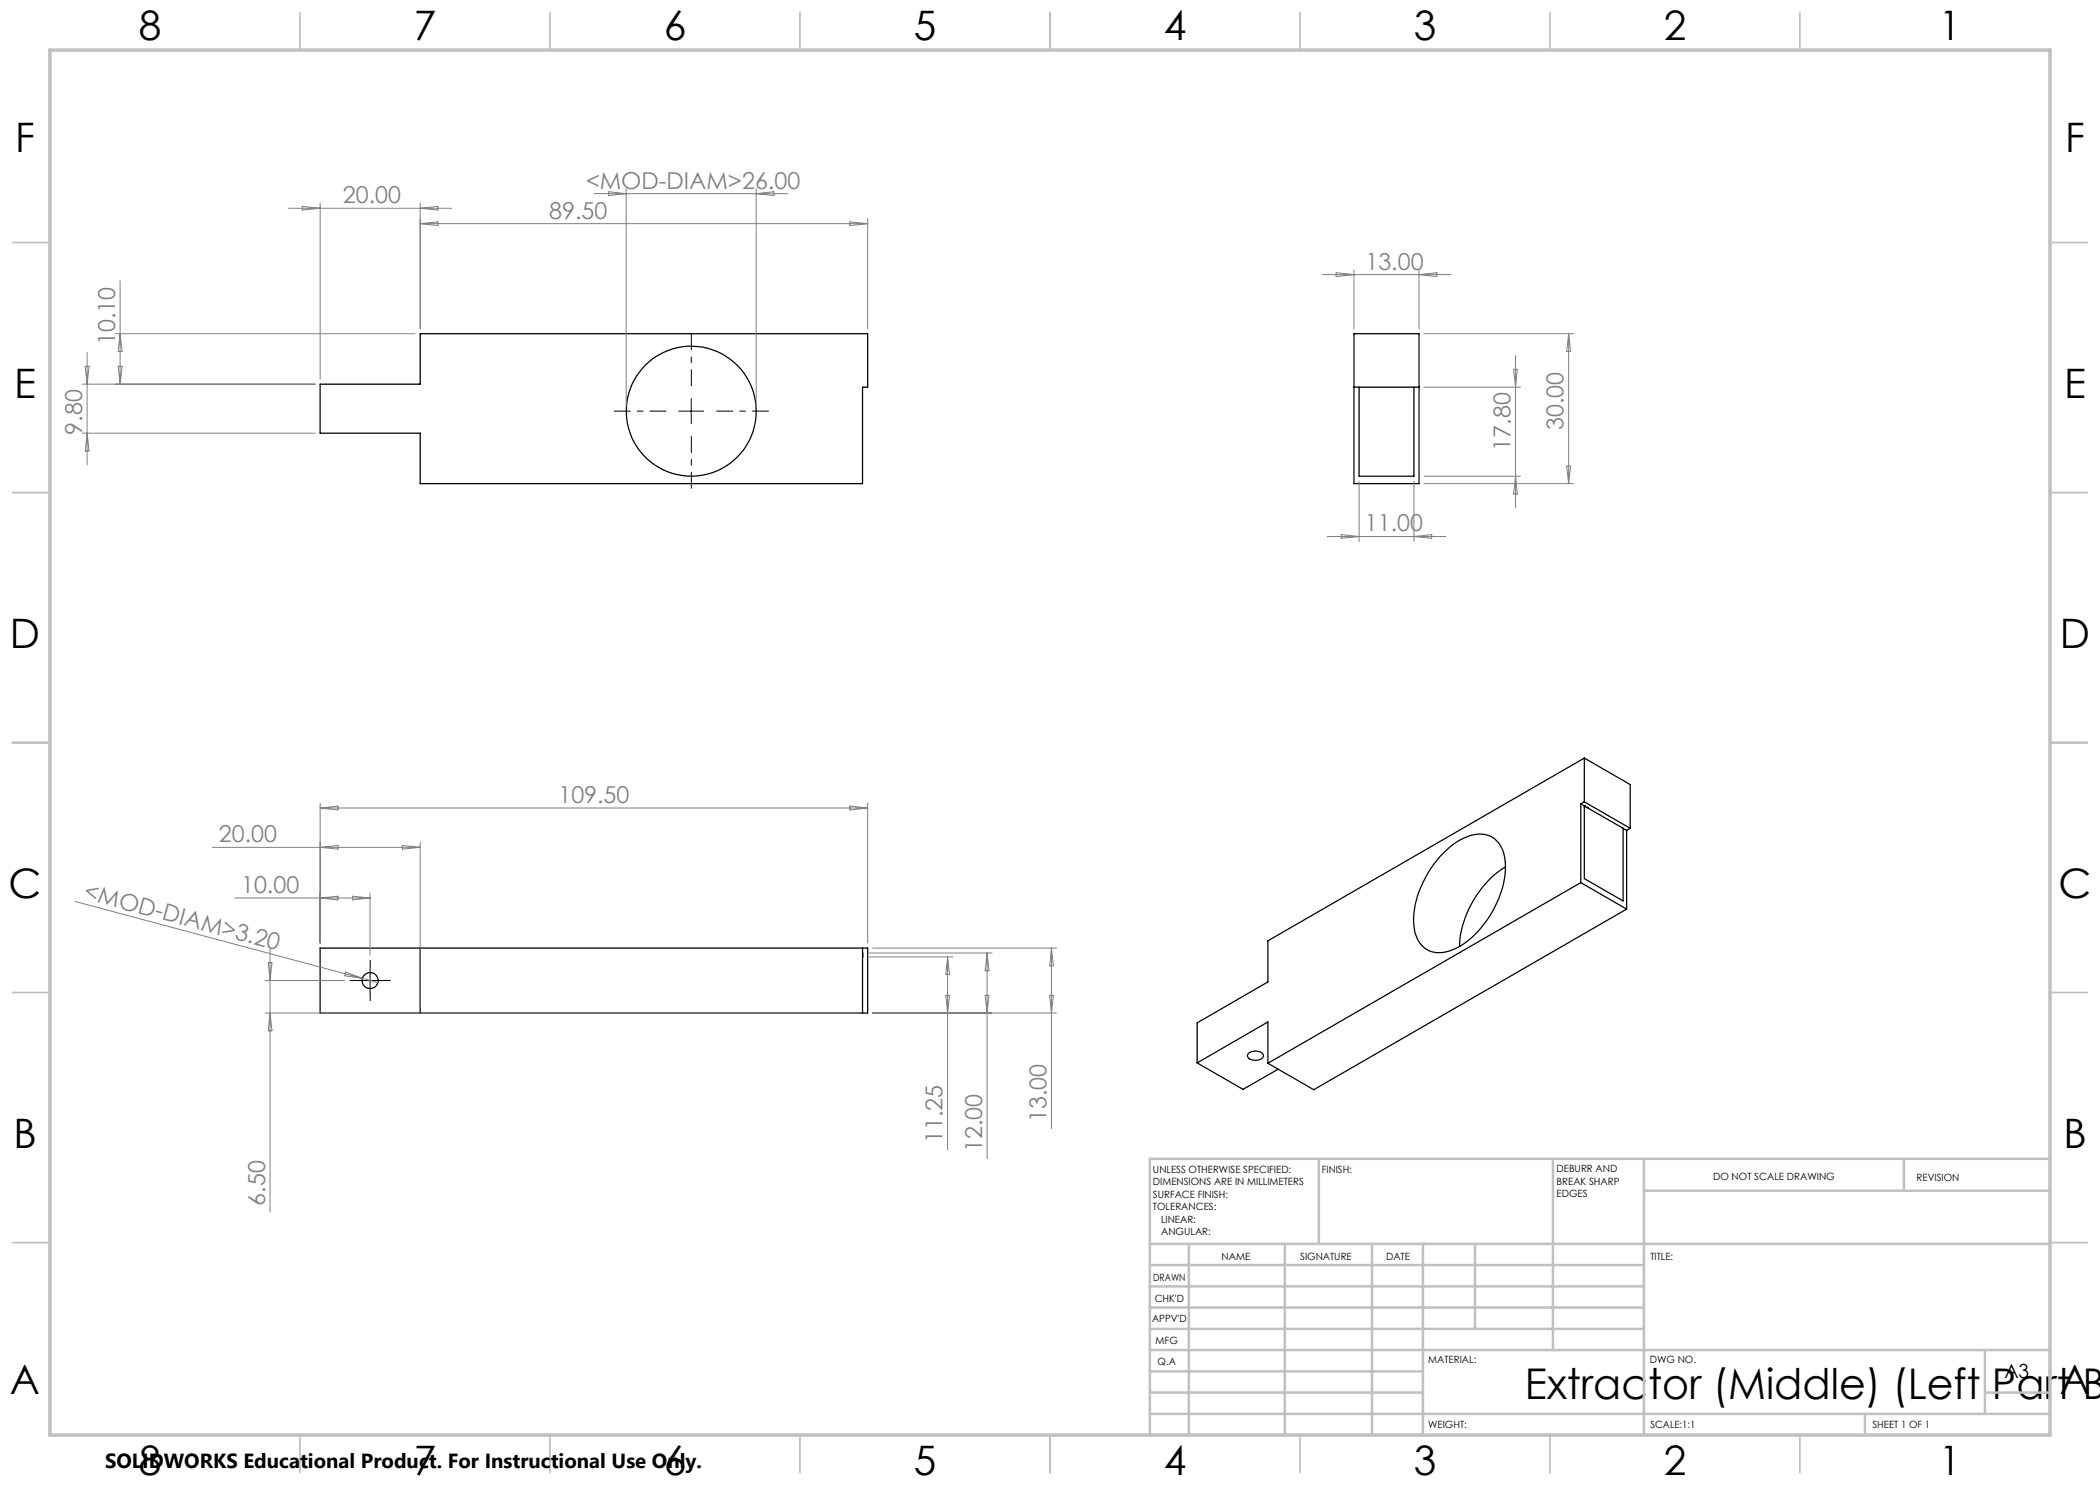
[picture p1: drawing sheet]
<svg xmlns="http://www.w3.org/2000/svg" width="420mm" height="297mm" viewBox="0 0 420 297" stroke-linecap="round" stroke-linejoin="round" font-family="sans-serif">
<g fill="none" stroke="#000" stroke-width=".25">
<path d="M64 76.8h20v-10.1h89.5v10.7h-1v19.3h-88.5v-10.1h-20zM270.8 77.4h13M270.8 66.7h13v30h-13zM271.8 77.4v17.8h11v-17.8M316.9 151.6l-63.3 36.6v8.2l-14.2 8.2v8M316.9 151.6v8.8M316.9 151.6l9.1 5.3v8.8M288.6 170.7a10.4 10.4 0 0 1 8.2-3.8 5.2 5.2 0 0 1 4.2 4.9 19.2 19.2 0 0 1-4.8 13.8 12.1 12.1 0 0 1-8.3 4.9 5 5 0 0 1-5-4.6 18.1 18.1 0 0 1 3.8-13zM301.1 173.4a20.1 20.1 0 0 0-9.2 15.9M316.2 160.8v15.7M316.2 176.5l-62.6 36.2M316.2 176.5l9.1 5.3"/>
<path d="M316.2 160.8l1.2 .7M316.9 161.2h.1M316.9 161.2v14.5l7.7 4.5v-14.5M316.9 160.4l-.7 .4M316.9 160.4l9.1 5.3M317.1 161.3l-.2 .1M317.4 161.5h.1M317.4 161.5l7.2 4.2M324.6 165.7l.7 .4M325.3 166.1v15.7M326 165.7l-.7 .4M64 189.6h109.5v13h-109.5z"/>
<path d="M84 189.6v13M172.5 189.6v13M172.5 190.6v.8M325.3 181.8l-62.6 36.1-9.1-5.2M239.4 212.6l14.2-8.2v8.3M239.4 212.6l9.2 5.3 7-4M249.7 210.6a2.11 2.11 0 0 1 3 .4 1.37 1.37 0 0 1-1.8 1.1l-.4-.1a.85 .85 0 0 1-.8-.4 .85 .85 0 0 1 0-1z"/>
<circle cx="138.2" cy="82.2" r="13"/>
<circle cx="74" cy="196.1" r="1.61"/>
</g>
<path d="M71.5 196.1h-1.6M74 193.6v-1.6M74 198.6v1.6M76.5 196.1h1.6" fill="none" stroke="#000" stroke-width=".2" stroke-dasharray="15.2 1.3 1.3 1.3" stroke-linecap="butt"/>
<path d="M138.3 77.2v-10.5M133.3 82.2h-10.5M138.3 87.2v10.5M143.3 82.2h10.5" fill="none" stroke="#000" stroke-width=".2" stroke-dasharray="15.2 1.3 1.3 1.3" stroke-dashoffset="11.9" stroke-linecap="butt"/>
<path d="M138.3 79.7v5M135.7 82.2h5.1M71.5 196.1h5M74 193.6v5" fill="none" stroke="#000" stroke-width=".2"/>
<g fill="none" stroke="#808080" stroke-width=".2">
<path d="M118.9 38.7h38.7M121.7 38.3l3.5 .4-3.5 .4zM125.2 37.7v43.5M151.2 37.7v43.5M151.2 38.7l3.6-.4v.8zM24 56.2v20.6M57.7 41.7h32.7M60.5 41.3l3.5 .4-3.5 .3zM64 40.6v35.2M84 40.6v25.2M84 44.7h89.5M84 44.7l3.6-.3v.7z"/>
<path d="M84 41.7l3.6-.4v.7zM170 44.4l3.5 .3-3.5 .4zM173.5 43.7v22.1M264.4 54.9h25.8M267.2 54.5l3.6 .4-3.6 .4zM270.8 53.9v11.9M283.8 53.9v11.9M283.8 54.9l3.6-.4v.8zM16.4 76.8h46.6M17 73.3h.8l-.4 3.5zM17.4 70.5v22.5M23 66.7h60"/>
<path d="M23.6 73.3h.8l-.4 3.5zM24 66.7l.4 3.6h-.8zM284.8 66.7h29.9M284.8 77.4h19.3M302.7 73.9h.8l-.4 3.5zM303.1 71.1v30.5M313.7 66.7l.4 3.6h-.8zM313.7 66.7v30M16.4 86.6h46.6M17.4 86.6l.4 3.6h-.8zM271.8 96.2v12.1M282.8 96.2v12.1"/>
<path d="M284.8 96.7h29.9M284.8 95.2h19.3M303.1 95.2l.4 3.6h-.8zM313.3 93.2h.8l-.4 3.5zM265.5 107.3h23.6M268.3 106.9l3.5 .4-3.5 .4zM282.8 107.3l3.5-.4v.8zM42.5 169.5h41.5M46.9 179.6h27.1M64 160.6v28M64 169.5l3.6-.4v.7zM64 161.6l3.6-.4v.8z"/>
<path d="M64 179.6l3.6-.4v.8zM64 161.6h109.5M70.5 179.2l3.5 .4-3.5 .4zM74 178.6v12.4M80.5 169.1l3.5 .4-3.5 .3zM84 168.4v33.2M170 161.2l3.5 .4-3.5 .4zM173.5 160.6v28M15.1 180.3l57.4 15.4M53 196.1h15.9M53.7 192.5h.7l-.4 3.6zM54 189.8v52.6"/>
<path d="M69.1 194.4l3.4 1.3-3.6-.5zM72.5 195.7l3.1 .8M173.5 191.4h17M173.5 190.6h24.9M174.5 189.6h36.8M189.2 199.1h.7l-.4 3.5zM189.5 191.4v38.5M189.5 191.4l.4 3.5h-.7zM197 199.1h.8l-.4 3.5zM197.4 190.6v41.1M197.4 190.6l.4 3.6h-.8zM209.9 199.1h.8l-.4 3.5z"/>
<path d="M210.3 189.6v36.1M210.3 189.6l.4 3.6h-.8zM53 202.6h118.5M54 202.6l.4 3.6h-.7zM174.5 202.6h36.8"/>
</g>
<g fill="none" stroke="#c0c0c0" stroke-width=".35">
<path d="M60 2.5v7.5M110 2.5v7.5M160 2.5v7.5M210 2.5v7.5M260 2.5v7.5M310 2.5v7.5M360 2.5v7.5M2.5 48.5h7.5M410 48.5h7.5M2.5 98.5h7.5M410 98.5h7.5M2.5 148.5h7.5"/>
<path d="M410 148.5h7.5M2.5 198.5h7.5M410 198.5h7.5M2.5 248.5h7.5M410 248.5h7.5M60 287v7.5M110 287v7.5M160 287v7.5M210 287v7.5M260 287v7.5M310 287v7.5M360 287v7.5"/>
</g>
<g fill="none" stroke="#c0c0c0" stroke-width=".5">
<path d="M263.8 231.8v17M310.6 231.8v38.2M328.8 231.8v55.2M328.8 238.2h81.2M380.8 231.8v6.4M410 231.8h-180v55.2M230 248.8h180M230 257.3h98.8M230 253h98.8M237.8 248.8v38.2M257 248.8v38.2M274.4 248.8v38.2"/>
<path d="M284.6 248.8v38.2M295 248.8v17M230 265.8h98.8M230 261.5h98.8M230 278.5h54.6M230 274.3h54.6M230 270h180M397 278.5h13M397 270v12.8M230 282.8h180M373 282.8v4.2"/>
</g>
<path d="M10 10h400v277h-400z" fill="none" stroke="#c0c0c0" stroke-width=".7"/>
<text font-size="8.5" x="305" y="279.7">Extractor (Middle) (Left Part B</text>
<g font-size="8.1">
<text x="27.7" y="8">8</text>
<text x="82.7" y="8">7</text>
<text x="132.7" y="8">6</text>
<text x="182.7" y="8">5</text>
<text x="232.7" y="8">4</text>
<text x="282.7" y="8">3</text>
<text x="332.7" y="8">2</text>
<text x="387.7" y="8">1</text>
<text x="3" y="30.4">F</text>
<text x="413" y="30.4">F</text>
<text x="2.8" y="79.6">E</text>
<text x="412.8" y="79.6">E</text>
<text x="2" y="129.6">D</text>
<text x="412" y="129.6">D</text>
<text x="1.7" y="179.6">C</text>
<text x="411.7" y="179.6">C</text>
<text x="2.7" y="229.6">B</text>
<text x="412.7" y="229.6">B</text>
<text x="2" y="278.9">A</text>
<text x="412" y="278.9">A</text>
<text x="27.7" y="295">8</text>
<text x="82.7" y="295">7</text>
<text x="132.7" y="295">6</text>
<text x="182.7" y="295">5</text>
<text x="232.7" y="295">4</text>
<text x="282.7" y="295">3</text>
<text x="332.7" y="295">2</text>
<text x="387.7" y="295">1</text>
</g>
<g font-size="4.7" fill="#808080">
<text x="68.6" y="40.6">20.00</text>
<text x="117.1" y="37.7">&lt;MOD-DIAM&gt;26.00</text>
<text x="109.9" y="43.7">89.50</text>
<text x="273.1" y="53.9">13.00</text>
<text x="23" y="69.1" transform="rotate(-90 23 69.1)">10.10</text>
<text x="16.4" y="86.9" transform="rotate(-90 16.4 86.9)">9.80</text>
<text x="312.7" y="86" transform="rotate(-90 312.7 86)">30.00</text>
<text x="302.1" y="90.1" transform="rotate(-90 302.1 90.1)">17.80</text>
<text x="273" y="106.3">11.00</text>
<text x="111.7" y="160.6">109.50</text>
<text x="43.8" y="168.4">20.00</text>
<text x="16.6" y="179.7" transform="rotate(15 16.6 179.7)">&lt;MOD-DIAM&gt;3.20</text>
<text x="48.2" y="178.6">10.00</text>
<text x="209.3" y="224.4" transform="rotate(-90 209.3 224.4)">13.00</text>
<text x="188.5" y="228.6" transform="rotate(-90 188.5 228.6)">11.25</text>
<text x="196.4" y="230.4" transform="rotate(-90 196.4 230.4)">12.00</text>
<text x="53" y="241.1" transform="rotate(-90 53 241.1)">6.50</text>
</g>
<text font-size="4.1" x="21" y="293.7">SOLIDWORKS Educational Product. For Instructional Use Only.</text>
<text font-size="3.9" x="400.9" y="275.5">A3</text>
<g font-size="2">
<text x="230.6" y="234.6">UNLESS OTHERWISE SPECIFIED:</text>
<text x="230.6" y="237.1">DIMENSIONS ARE IN MILLIMETERS</text>
<text x="230.6" y="239.6">SURFACE FINISH:</text>
<text x="264.4" y="234.6">FINISH:</text>
<text x="311.3" y="234.5">DEBURR AND</text>
<text x="311.3" y="237">BREAK SHARP</text>
<text x="311.3" y="239.5">EDGES</text>
<text x="342.6" y="236">DO NOT SCALE DRAWING</text>
<text x="383.3" y="236.2">REVISION</text>
<text x="230.6" y="242.1">TOLERANCES:</text>
<text x="232.2" y="244.6">LINEAR:</text>
<text x="232.2" y="247.1">ANGULAR:</text>
<text x="244.3" y="252">NAME</text>
<text x="260" y="251.9">SIGNATURE</text>
<text x="277.2" y="251.9">DATE</text>
<text x="330.1" y="251.9">TITLE:</text>
<text x="230.6" y="256.1">DRAWN</text>
<text x="230.9" y="260.3">CHK'D</text>
<text x="230.4" y="264.4">APPV'D</text>
<text x="231.1" y="268.8">MFG</text>
<text x="231.5" y="273">Q.A</text>
<text x="285.6" y="272.5">MATERIAL:</text>
<text x="330" y="272.5">DWG NO.</text>
<text x="285.6" y="285.5">WEIGHT:</text>
<text x="330.1" y="285.6">SCALE:1:1</text>
<text x="374.5" y="285.6">SHEET 1 OF 1</text>
</g>
</svg>
